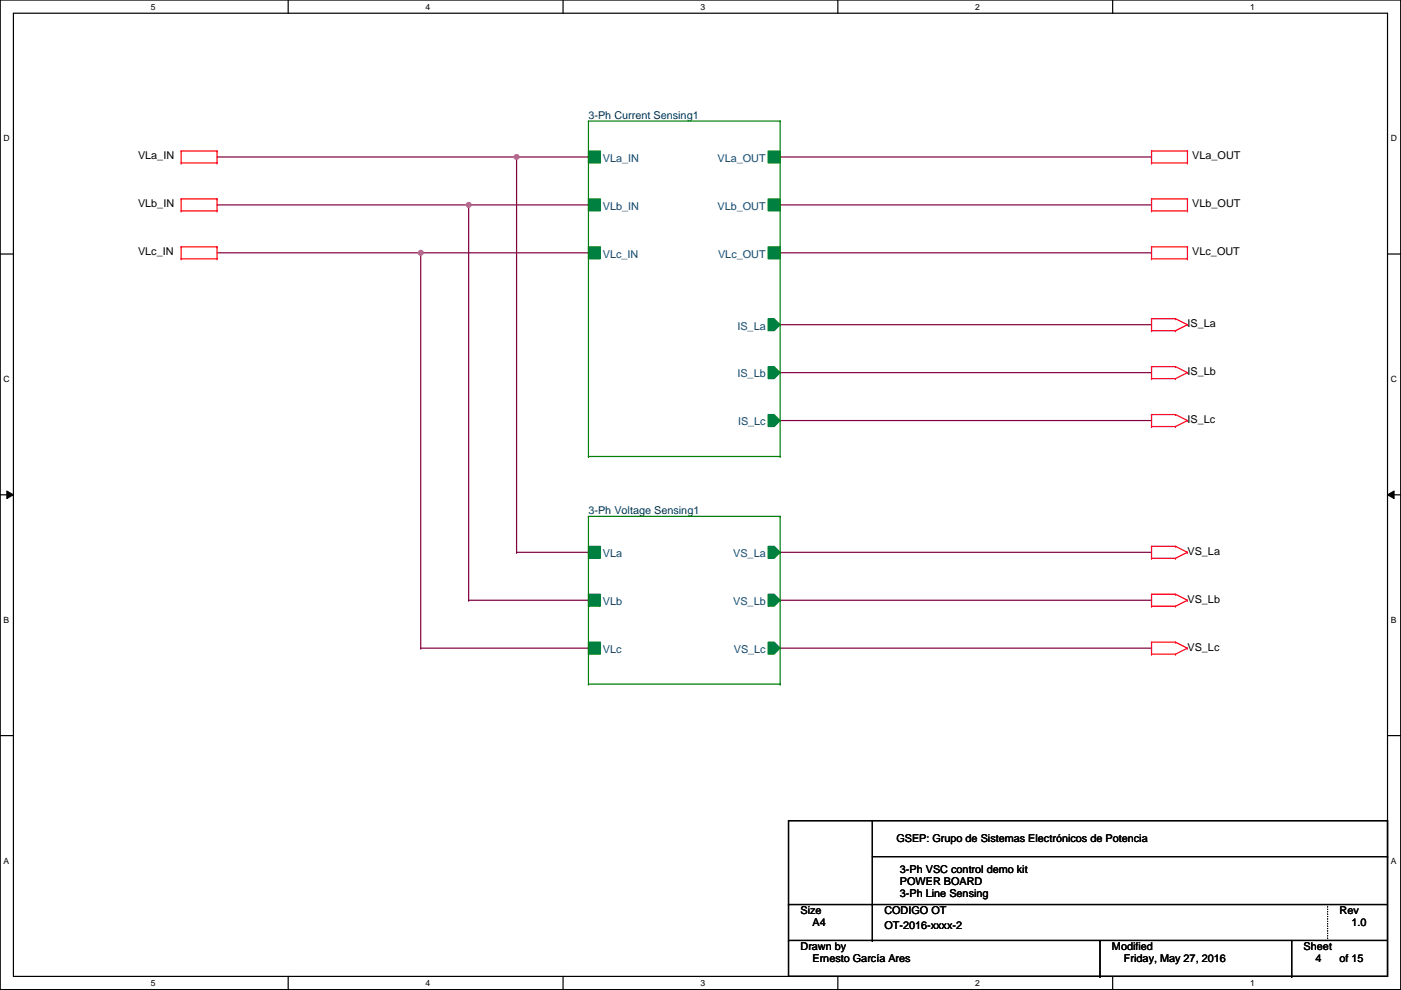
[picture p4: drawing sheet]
<svg xmlns="http://www.w3.org/2000/svg" width="297mm" height="210mm" viewBox="0 0 297 210" stroke-linecap="round" stroke-linejoin="round" font-family="sans-serif">
<path d="M0 0h297v209.8h-297zM2.8 2.8h291.4v204.2h-291.4z" fill="none" stroke="#000" stroke-width=".25"/>
<g fill="#fff">
<path d="M32 .4h1v2h-1z"/>
<path d="M32 207.4h1v2h-1z"/>
</g>
<path d="M61.1 0v2.8M61.1 207v2.8" fill="none" stroke="#000" stroke-width=".25"/>
<g fill="#fff">
<path d="M90.2 .4h1v2h-1z"/>
<path d="M90.2 207.4h1v2h-1z"/>
</g>
<path d="M119.4 0v2.8M119.4 207v2.8" fill="none" stroke="#000" stroke-width=".25"/>
<g fill="#fff">
<path d="M148.5 .4h1v2h-1z"/>
<path d="M148.5 207.4h1v2h-1z"/>
</g>
<path d="M177.6 0v2.8M177.6 207v2.8" fill="none" stroke="#000" stroke-width=".25"/>
<g fill="#fff">
<path d="M206.8 .4h1v2h-1z"/>
<path d="M206.8 207.4h1v2h-1z"/>
</g>
<path d="M235.9 0v2.8M235.9 207v2.8" fill="none" stroke="#000" stroke-width=".25"/>
<g fill="#fff">
<path d="M265 .4h1.1v2h-1.1z"/>
<path d="M265 207.4h1.1v2h-1.1z"/>
<path d="M.7 28.3h1.4v2.1h-1.4z"/>
<path d="M294.9 28.3h1.3v2.1h-1.3z"/>
<path d="M.7 79.4h1.4v2h-1.4z"/>
<path d="M294.9 79.4h1.3v2h-1.3z"/>
</g>
<path d="M0 53.9h2.8M294.2 53.9h2.8" fill="none" stroke="#000" stroke-width=".25"/>
<g fill="#fff">
<path d="M.7 130.4h1.3v2.1h-1.3z"/>
<path d="M294.9 130.4h1.2v2.1h-1.2z"/>
</g>
<path d="M0 104.9h2.8M294.2 104.9h2.8" fill="none" stroke="#000" stroke-width=".25"/>
<path d="M1.4 104.1l1.4 .8-1.4 .8zM294.2 104.9l1.4-.8v1.6z" fill="#000"/>
<path d="M1.4 104.1l1.4 .8-1.4 .8zM294.2 104.9l1.4-.8v1.6z" fill="none" stroke="#000" stroke-width=".21"/>
<g fill="#fff">
<path d="M.7 181.5h1.3v2h-1.3z"/>
<path d="M294.9 181.5h1.2v2h-1.2z"/>
</g>
<path d="M0 156h2.8M294.2 156h2.8" fill="none" stroke="#000" stroke-width=".25"/>
<g fill="none" stroke="#800040" stroke-width=".25">
<path d="M46 33.3h63.5M109.5 33.3h.1M109.5 33.3v83.8M165.4 33.3h.1M165.4 33.3h78.7M46 43.4h53.4M46 53.6h43.2M89.2 53.6h.1M99.4 43.4h.1M165.4 43.4h.1M165.4 53.6h.1M165.4 43.4h78.7"/>
<path d="M165.4 53.6h78.7M165.4 68.8h.1M165.4 79h.1M165.4 68.8h78.7M165.4 79h78.7M165.4 89.2h.1M165.4 89.2h78.7M109.5 117.1h.1M165.4 117.1h.1M165.4 117.1h78.7M165.4 127.3h.1M165.4 137.4h.1"/>
<path d="M165.4 127.3h78.7M165.4 137.4h78.7"/>
</g>
<circle cx="109.5" cy="33.3" r=".5" fill="#f0f"/>
<circle cx="109.5" cy="33.3" r=".5" fill="none" stroke="#f0f" stroke-width=".25"/>
<path d="M109.5 33.3h15.3M124.8 33.3h.1M99.4 43.4v83.9M109.5 117.1h15.3M124.8 117.1h.1M99.4 127.3h.1" fill="none" stroke="#800040" stroke-width=".25"/>
<circle cx="99.4" cy="43.4" r=".5" fill="#f0f"/>
<circle cx="99.4" cy="43.4" r=".5" fill="none" stroke="#f0f" stroke-width=".25"/>
<path d="M89.2 53.6v83.8M99.4 43.4h25.4M124.8 43.4h.1M89.2 137.4h.1M99.4 127.3h25.4M124.8 127.3h.1" fill="none" stroke="#800040" stroke-width=".25"/>
<circle cx="89.2" cy="53.6" r=".5" fill="#f0f"/>
<circle cx="89.2" cy="53.6" r=".5" fill="none" stroke="#f0f" stroke-width=".25"/>
<path d="M89.2 53.6h35.6M124.8 53.6h.1M89.2 137.4h35.6M124.8 137.4h.1" fill="none" stroke="#800040" stroke-width=".25"/>
<g fill="none" stroke="#f00" stroke-width=".25">
<path d="M38.4 34.6h.1M38.4 32h.1M38.4 32h7.6M38.4 34.6h7.6M38.4 32v2.6M46 32h.1M46 34.6h.1M46 32v2.6M244.1 32h.1M244.1 34.6h.1M244.1 32h7.7M244.1 34.6h7.7"/>
<path d="M244.1 32v2.6M251.8 34.6h.1M251.8 32h.1M251.8 32v2.6M38.4 44.7h.1M38.4 42.2h.1M38.4 54.9h.1M38.4 52.3h.1M38.4 42.2v2.5M38.4 52.3v2.6M38.4 42.2h7.6M38.4 44.7h7.6"/>
<path d="M38.4 52.3h7.6M38.4 54.9h7.6M46 42.2h.1M46 44.7h.1M46 52.3h.1M46 54.9h.1M46 42.2v2.5M46 52.3v2.6M244.1 42.2h.1M244.1 44.7h.1M244.1 52.3h.1M244.1 54.9h.1"/>
<path d="M244.1 42.2h7.7M244.1 44.7h7.7M244.1 52.3h7.7M244.1 54.9h7.7M244.1 42.2v2.5M244.1 52.3v2.6M251.8 44.7h.1M251.8 42.2h.1M251.8 54.9h.1M251.8 52.3h.1M251.8 42.2v2.5M251.8 52.3v2.6"/>
<path d="M244.1 70.1h.1M244.1 67.6h.1M244.1 77.7h.1M244.1 67.6v2.5M244.1 77.7v2.6M244.1 67.6h5.1M244.1 70.1h5.1M244.1 77.7h5.1M249.2 67.6h.1M249.2 70.1h.1M249.2 77.7h.1M249.2 67.6l2.6 1.2"/>
<path d="M249.2 77.7l2.6 1.3M251.8 68.8h.1M251.8 79h.1M251.8 68.8l-2.6 1.3M251.8 79l-2.6 1.3M244.1 80.3h.1M244.1 90.4h.1M244.1 87.9h.1M244.1 87.9v2.5M244.1 80.3h5.1M244.1 87.9h5.1M244.1 90.4h5.1"/>
<path d="M249.2 80.3h.1M249.2 87.9h.1M249.2 90.4h.1M249.2 87.9l2.6 1.3M251.8 89.2h.1M251.8 89.2l-2.6 1.2M244.1 118.4h.1M244.1 115.8h.1M244.1 115.8v2.6M244.1 115.8h5.1M244.1 118.4h5.1M249.2 115.8h.1"/>
<path d="M249.2 118.4h.1M249.2 115.8l2.6 1.3M251.8 117.1h.1M251.8 117.1l-2.6 1.3M244.1 128.5h.1M244.1 126h.1M244.1 138.7h.1M244.1 136.2h.1M244.1 126v2.5M244.1 136.2v2.5M244.1 126h5.1M244.1 128.5h5.1"/>
<path d="M244.1 136.2h5.1M244.1 138.7h5.1M249.2 126h.1M249.2 128.5h.1M249.2 136.2h.1M249.2 138.7h.1M249.2 126l2.6 1.3M249.2 136.2l2.6 1.2M251.8 127.3h.1M251.8 137.4h.1M251.8 127.3l-2.6 1.2M251.8 137.4l-2.6 1.3"/>
</g>
<g fill="none" stroke="#000" stroke-width=".25">
<path d="M167.2 174h127v33h-127zM185 174v25.4M167.2 199.4h.1M167.2 191.8h.1M167.2 199.4h127M167.2 191.8h127M185 199.4h.1M185 191.8h.1M185 181.6h109.2M233.2 199.4v7.6M273.9 199.4v7.6M294.2 181.6h.1"/>
<path d="M233.2 207h.1M273.9 207h.1"/>
</g>
<path d="M281.5 191.8v7.6M281.5 199.4h.1" fill="none" stroke="#000" stroke-width=".25" stroke-dasharray="0 .5"/>
<path d="M124.8 115.8h2.5v2.6h-2.5z" fill-rule="evenodd" fill="#008040"/>
<path d="M124.8 115.8h2.5v2.6h-2.5z" fill="none" stroke="#008040" stroke-width=".25"/>
<path d="M124.8 126h2.5v2.5h-2.5z" fill-rule="evenodd" fill="#008040"/>
<path d="M124.8 126h2.5v2.5h-2.5z" fill="none" stroke="#008040" stroke-width=".25"/>
<path d="M124.8 136.2h2.5v2.5h-2.5z" fill-rule="evenodd" fill="#008040"/>
<path d="M124.8 136.2h2.5v2.5h-2.5z" fill="none" stroke="#008040" stroke-width=".25"/>
<path d="M162.9 115.8h1.2l1.3 1.3-1.3 1.3h-1.2z" fill-rule="evenodd" fill="#008040"/>
<path d="M162.9 115.8h1.2l1.3 1.3-1.3 1.3h-1.2z" fill="none" stroke="#008040" stroke-width=".25"/>
<path d="M162.9 126h1.2l1.3 1.3-1.3 1.2h-1.2z" fill-rule="evenodd" fill="#008040"/>
<path d="M162.9 126h1.2l1.3 1.3-1.3 1.2h-1.2z" fill="none" stroke="#008040" stroke-width=".25"/>
<path d="M162.9 136.2h1.2l1.3 1.2-1.3 1.3h-1.2z" fill-rule="evenodd" fill="#008040"/>
<path d="M162.9 136.2h1.2l1.3 1.2-1.3 1.3h-1.2z" fill="none" stroke="#008040" stroke-width=".25"/>
<path d="M124.8 109.5h.1M124.8 109.5h40.6M124.8 109.5v35.5M165.4 109.5h.1M165.4 109.5v35.5M124.8 145h.1M124.8 145h40.6M165.4 145h.1" fill="none" stroke="#008000" stroke-width=".25"/>
<path d="M124.8 32h2.5v2.6h-2.5z" fill-rule="evenodd" fill="#008040"/>
<path d="M124.8 32h2.5v2.6h-2.5z" fill="none" stroke="#008040" stroke-width=".25"/>
<path d="M124.8 42.2h2.5v2.5h-2.5z" fill-rule="evenodd" fill="#008040"/>
<path d="M124.8 42.2h2.5v2.5h-2.5z" fill="none" stroke="#008040" stroke-width=".25"/>
<path d="M124.8 52.3h2.5v2.6h-2.5z" fill-rule="evenodd" fill="#008040"/>
<path d="M124.8 52.3h2.5v2.6h-2.5z" fill="none" stroke="#008040" stroke-width=".25"/>
<path d="M162.9 52.3h2.5v2.6h-2.5z" fill-rule="evenodd" fill="#008040"/>
<path d="M162.9 52.3h2.5v2.6h-2.5z" fill="none" stroke="#008040" stroke-width=".25"/>
<path d="M162.9 42.2h2.5v2.5h-2.5z" fill-rule="evenodd" fill="#008040"/>
<path d="M162.9 42.2h2.5v2.5h-2.5z" fill="none" stroke="#008040" stroke-width=".25"/>
<path d="M162.9 32h2.5v2.6h-2.5z" fill-rule="evenodd" fill="#008040"/>
<path d="M162.9 32h2.5v2.6h-2.5z" fill="none" stroke="#008040" stroke-width=".25"/>
<path d="M162.9 67.6h1.2l1.3 1.2-1.3 1.3h-1.2z" fill-rule="evenodd" fill="#008040"/>
<path d="M162.9 67.6h1.2l1.3 1.2-1.3 1.3h-1.2z" fill="none" stroke="#008040" stroke-width=".25"/>
<path d="M162.9 77.7h1.2l1.3 1.3-1.3 1.3h-1.2z" fill-rule="evenodd" fill="#008040"/>
<path d="M162.9 77.7h1.2l1.3 1.3-1.3 1.3h-1.2z" fill="none" stroke="#008040" stroke-width=".25"/>
<path d="M162.9 87.9h1.2l1.3 1.3-1.3 1.2h-1.2z" fill-rule="evenodd" fill="#008040"/>
<path d="M162.9 87.9h1.2l1.3 1.3-1.3 1.2h-1.2z" fill="none" stroke="#008040" stroke-width=".25"/>
<path d="M124.8 25.7h.1M124.8 25.7h40.6M124.8 25.7v71.1M165.4 25.7h.1M165.4 25.7v71.1M124.8 96.8h.1M124.8 96.8h40.6M165.4 96.8h.1" fill="none" stroke="#008000" stroke-width=".25"/>
<circle cx="109.5" cy="33.3" r=".5" fill="#f0f"/>
<circle cx="109.5" cy="33.3" r=".5" fill="none" stroke="#f0f" stroke-width=".25"/>
<circle cx="99.4" cy="43.4" r=".5" fill="#f0f"/>
<circle cx="99.4" cy="43.4" r=".5" fill="none" stroke="#f0f" stroke-width=".25"/>
<circle cx="89.2" cy="53.6" r=".5" fill="#f0f"/>
<circle cx="89.2" cy="53.6" r=".5" fill="none" stroke="#f0f" stroke-width=".25"/>
<g font-size="2.3" fill="#004040">
<text x="124.8" y="25.2">3-Ph Current Sensing1</text>
<text x="124.8" y="109">3-Ph Voltage Sensing1</text>
</g>
<g font-size="2.3">
<text x="29.3" y="33.8">VLa_IN</text>
<text x="252.8" y="33.8">VLa_OUT</text>
<text x="29.3" y="44">VLb_IN</text>
<text x="252.8" y="44">VLb_OUT</text>
<text x="29.3" y="54.1">VLc_IN</text>
<text x="252.8" y="54.1">VLc_OUT</text>
<text x="251.8" y="69.4">IS_La</text>
<text x="251.8" y="79.5">IS_Lb</text>
<text x="251.8" y="89.7">IS_Lc</text>
<text x="251.8" y="117.6">VS_La</text>
<text x="251.8" y="127.8">VS_Lb</text>
<text x="251.8" y="138">VS_Lc</text>
<text x="190" y="178.6">GSEP: Grupo de Sistemas Electrónicos de Potencia</text>
<text x="190.8" y="185.2">3-Ph VSC control demo kit</text>
<text x="190.8" y="187.7">POWER BOARD</text>
<text x="190.8" y="190.3">3-Ph Line Sensing</text>
<text x="169.7" y="193.8">Size</text>
<text x="172.3" y="196.4">A4</text>
<text x="187.5" y="196.9">OT-2016-xxxx-2</text>
<text x="187.5" y="193.8">CODIGO OT</text>
<text x="284" y="193.8">Rev</text>
<text x="286.6" y="196.4">1.0</text>
<text x="169.7" y="201.5">Drawn by</text>
<text x="172.3" y="204">Ernesto García Ares</text>
<text x="235.8" y="201.5">Modified</text>
<text x="238.3" y="204">Friday, May 27, 2016</text>
<text x="276.4" y="201.5">Sheet</text>
<text x="278.9" y="204">4</text>
<text x="284" y="204">of 15</text>
</g>
<g font-size="2.3" fill="#004080">
<text x="127.8" y="34.3">VLa_IN</text>
<text x="152.1" y="34.3">VLa_OUT</text>
<text x="127.8" y="44.5">VLb_IN</text>
<text x="152.1" y="44.5">VLb_OUT</text>
<text x="127.8" y="54.6">VLc_IN</text>
<text x="152.2" y="54.6">VLc_OUT</text>
<text x="156.3" y="69.9">IS_La</text>
<text x="156.3" y="80">IS_Lb</text>
<text x="156.5" y="90.2">IS_Lc</text>
<text x="127.8" y="118.1">VLa</text>
<text x="155.4" y="118.1">VS_La</text>
<text x="127.8" y="128.3">VLb</text>
<text x="155.4" y="128.3">VS_Lb</text>
<text x="127.8" y="138.5">VLc</text>
<text x="155.6" y="138.5">VS_Lc</text>
</g>
<g font-size="1.8">
<text x="32" y="2">5</text>
<text x="90.2" y="2">4</text>
<text x="148.5" y="2">3</text>
<text x="206.8" y="2">2</text>
<text x="265" y="2">1</text>
<text x=".7" y="30">D</text>
<text x="294.9" y="30">D</text>
<text x=".7" y="81">C</text>
<text x="294.9" y="81">C</text>
<text x=".7" y="132.1">B</text>
<text x="294.9" y="132.1">B</text>
<text x=".7" y="183.1">A</text>
<text x="294.9" y="183.1">A</text>
<text x="32" y="209">5</text>
<text x="90.2" y="209">4</text>
<text x="148.5" y="209">3</text>
<text x="206.8" y="209">2</text>
<text x="265" y="209">1</text>
</g>
</svg>
